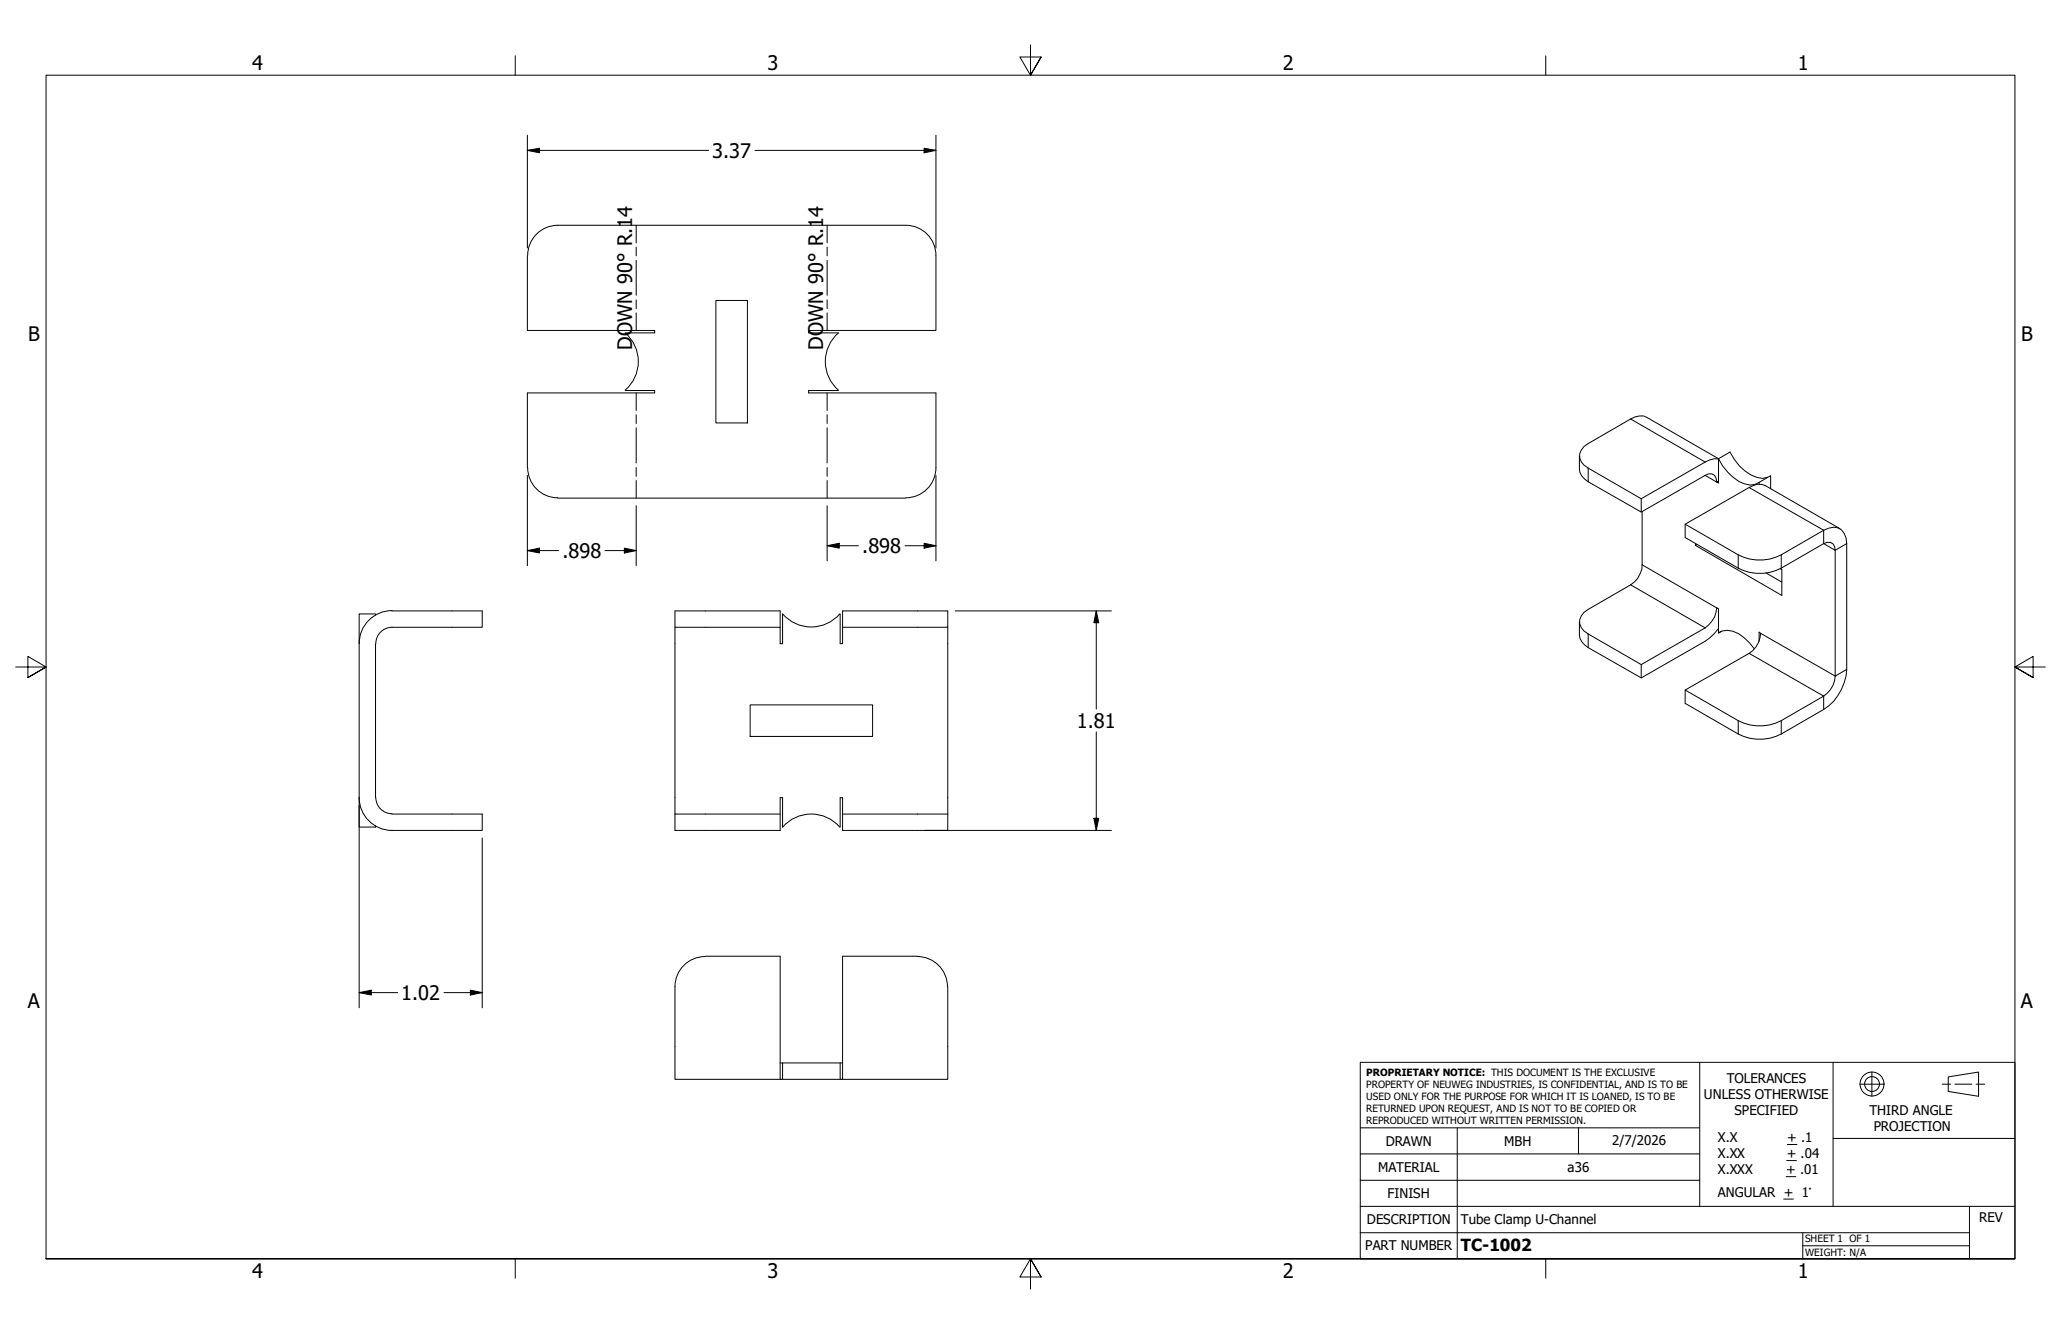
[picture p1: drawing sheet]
<svg xmlns="http://www.w3.org/2000/svg" width="432mm" height="279mm" viewBox="0 0 432 279" stroke-linecap="round" stroke-linejoin="round" font-family="sans-serif">
<!-- layer: Visible (ANSI) -->
<g fill="none" stroke="#000" stroke-width=".21">
<path d="M110.5 53.5v15.7h26.7v.5h-6.2a7.9 7.9 0 0 1 0 12M110.6 53.5a6.3 6.3 0 0 1 6.3-6.3h72.8a6.3 6.3 0 0 1 6.4 6.3M196.1 53.5v15.7h-26.7v.5h6.2M150 62.9h6.6v25.7h-6.6zM175.7 69.7a7.9 7.9 0 0 0 0 12M110.6 97.9a6.3 6.3 0 0 0 6.3 6.4M131 81.8h6.2v.5h-26.7v15.7M175.6 81.8h-6.2v.5h26.7v15.7M196.1 97.9a6.3 6.3 0 0 1-6.3 6.4M330.9 95.5v2.8a3.4 3.4 0 0 0 1.8 2.6l11.2 6.4M360 96.1h-.8l-1.9 .7-13.4 7.7v2.8l13.4-7.7a1.46 1.46 0 0 1 1.7-.2 1.46 1.46 0 0 1 .7 1.6M370.3 99.9l-1 .3a9.1 9.1 0 0 1-6.8-5.5l-2.5 1.4v5.1l-.3-.2 .3-.2"/>
<path d="M116.8 104.3h72.9M344 107.1v11.2a5.2 5.2 0 0 1-2.4 4.2l-8.9 5.1a2.73 2.73 0 0 0-1.8 2.6 2.73 2.73 0 0 0 1.8 2.6l11.2 6.4M353.1 109.8l11.1 6.4a9.8 9.8 0 0 0 9 0l8.9-5.1a2.95 2.95 0 0 1 4.3 .7l.4 .9 .1 1.2v26.3a10.8 10.8 0 0 1-4.8 8.4l-8.9 5.1a9.8 9.8 0 0 1-9 0l-11.1-6.4v-2.8l13.4-7.7a5.2 5.2 0 0 0 2.4-4.1l-.3-.3v1.9M355.2 114.2l18.1 10.5v-5.4l-.3-.2M355.2 113.9v.3l.3-.2M368.6 101a3.7 3.7 0 0 1-4.3-.2 11.8 11.8 0 0 1-4.3-4.7l-14.9-8.7a3.4 3.4 0 0 0-3.5 .4l-8.9 5.1a2.73 2.73 0 0 0-1.8 2.6 2.73 2.73 0 0 0 1.8 2.5l11.2 6.5M368.6 101l2.4-1.4v2.8M368.6 101v.4M385.5 110.7l-15.6-9a3.2 3.2 0 0 0-3.4 .4l-13.4 7.7v2.8l11.1 6.4a9.8 9.8 0 0 0 9 0l8.9-5.1a1.5 1.5 0 0 1 1.7-.2 1.5 1.5 0 0 1 .7 1.6v26.3a5.2 5.2 0 0 1-2.4 4.2l-8.9 5.1a9.8 9.8 0 0 1-9 0l-11.1-6.4M78.7 128.8v-.2h-3.5v44.6h3.5v-.2M78.7 134.8v32.3M82.1 128h18.9v3.4h-18.9a3.4 3.4 0 0 0-3.4 3.4"/>
<path d="M82.1 127.9a6.9 6.9 0 0 0-6.9 6.9M141.4 131.4v42.5h22v-6.8h.6v6.1M164 128.6a7.9 7.9 0 0 0 12 0M164 128.6v6.2h-.6v-6.8h-22v3.4h22M176 128.6v6.2h.5v-6.8h22.1v3.4h-22.1M198.6 131.4v39.1M330.9 130.2v2.8a3.4 3.4 0 0 0 1.8 2.6l11.2 6.4M360 131.6l-.8 1.1-1.9 1.6-13.4 7.7v-2.8l13.4-7.7a5.7 5.7 0 0 0 2.4-4.2l.3 .2v5.1l.6-.4M360 132.6a3.8 3.8 0 0 1 4.2 .1l2.3 1.9 1 1.3M370 120l3.3 1.9M157.2 147.6h25.6v6.6h-25.6zM75.2 167a6.9 6.9 0 0 0 6.9 6.9h18.9v-3.4h-18.9"/>
<path d="M78.7 167a3.4 3.4 0 0 0 3.4 3.4M141.4 170.5h22M176 173.3a7.9 7.9 0 0 0-12 0M176.5 170.5h22.1M198.6 170.5v3.4h-22.1v-6.8h-.5v6.1M141.4 206.6v19.5h22M147.7 200.3a6.3 6.3 0 0 0-6.3 6.4M147.8 200.3h15.6v25.8M192.2 200.3a6.3 6.3 0 0 1 6.3 6.4M192.2 200.3h-15.7v25.8M198.6 206.6v19.5h-22.1M163.4 222.6h.6"/>
<path d="M163.4 226.1h.6M176 222.6v3.5M176.5 222.6h-12.5v3.5h12.5"/>
</g>
<!-- layer: Visible Narrow (ANSI) -->
<g fill="none" stroke="#000" stroke-width=".21">
<path d="M332.7 98v2.9M341.6 87.8l15.7 9M357.3 99.6l2.4 1.4M344 118.3l15.7 9M364.2 116.2v2.8M366.5 102.1l15.6 9v2.8l2.4 1.4 2.4-1.4M373.2 116.2v2.8M332.7 132.8v2.8M341.6 122.5l15.7 9M366.5 136.8l15.6 9v2.8M368.9 132.7l15.6 8.9 2.4-1.4M364.2 150.9v2.8"/>
<path d="M373.2 150.9v2.8"/>
</g>
<!-- layer: Bend Centerline (ANSI) -->
<g fill="none" stroke="#000" stroke-width=".21">
<path d="M133.3 47.2v3.7M133.3 51.8v1.8M133.3 54.5v7.3M173.3 47.2v3.7M173.3 51.8v1.8M173.3 54.5v7.3M133.3 62.8v1.8M133.3 65.5v3.7M173.3 62.8v1.8M173.3 65.5v3.7M133.3 82.3v3.7M133.3 86.9v1.8"/>
<path d="M133.3 89.6v7.4M133.3 97.9v1.9M173.3 82.3v3.7M173.3 86.9v1.8M173.3 89.6v7.4M173.3 97.9v1.9M133.3 100.6v3.7M173.3 100.6v3.7"/>
</g>
<!-- layer: Border (ANSI) -->
<path d="M107.9 11.7v4M215.9 9.4v6.3l-2.2-3.8h4.4l-2.2 3.8 2.2-3.8M323.8 11.7v4M3.3 139.7h6.4l-3.9-2.2v4.4l3.9-2.2-3.9 2.2M428.5 139.7h-6.4l3.9-2.2v4.4l-3.9-2.2 3.9 2.2M9.7 263.7v-248h412.4v248h-412.4h412.4M107.9 263.7v4M218.1 267.5l-2.2-3.8 2.2 3.8h-4.4l2.2-3.8v6.3M323.8 263.7v4" fill="none" stroke="#000" stroke-width=".21"/>
<!-- layer: Title (ANSI) -->
<g fill="none" stroke="#000" stroke-width=".21">
<path d="M285 222.5h137.1v41.2h-137.1zM285 236.2h71.1M305.3 236.2v27.5M330.7 236.2v5.5M356.1 222.5v30.2M374.5 239.7h2M384 222.5v15.9M389.6 227.1h5.1M392.2 224.5v5.1M406.9 227.1h1.8M408.2 225.6l6.3-1.1v5.1l-6.3-1zM409.6 227.1h3.5"/>
<path d="M414 227.1h1.8M422.1 238.4h-38.1v14.3M285 258.2h127.6M285 252.7h137.1M285 247.2h71.1M285 241.7h71.1M373.7 251.1h2M374.2 246.4h2M374.3 243.1h2.1M377.7 258.2v5.5M412.6 252.7v11M377.7 260.9h34.9"/>
<circle cx="392.2" cy="227" r="2.51"/>
<circle cx="392.2" cy="227" r="1.56"/>
</g>
<!-- layer: Dimension (ANSI) -->
<g fill="none" stroke="#000" stroke-width=".21">
<path d="M110.5 31.5l2.5-.4v.9zM110.5 31.5h38M110.5 28.3v23.6M158.2 31.5h37.9M193.6 31.1l2.5 .4-2.5 .5zM196.1 28.3v23.6M110.5 99.6v18.9M196.1 99.6v17.9M110.5 115.3l2.5-.5v1zM110.5 115.3h6.5M126.7 115.3h6.6M130.8 114.8l2.5 .5-2.5 .5z"/>
<path d="M133.3 105.9v12.6M173.3 114.3l2.5-.5v1zM173.3 114.3h6.5M173.3 105.9v11.6M189.6 114.3h6.5M193.6 113.8l2.5 .5-2.5 .5zM200.2 128h32.7M229.7 128l.5 2.4h-1zM229.7 128v20.5M229.7 153.3v20.6M75.2 168.7v42.4M101 175.5v35.6"/>
<path d="M193.8 173.9h39.1M229.2 171.4h1l-.5 2.5zM75.2 207.9l2.6-.5v1zM75.2 207.9h8.1M93 207.9h8M98.6 207.4l2.4 .5-2.4 .5z"/>
</g>
<path d="M110.5 31.5l2.5-.4v.9zM193.6 31.1l2.5 .4-2.5 .5zM110.5 115.3l2.5-.5v1zM130.8 114.8l2.5 .5-2.5 .5zM173.3 114.3l2.5-.5v1zM193.6 113.8l2.5 .5-2.5 .5zM229.7 128l.5 2.4h-1zM229.2 171.4h1l-.5 2.5zM75.2 207.9l2.6-.5v1zM98.6 207.4l2.4 .5-2.4 .5z" fill="#000"/>
<g font-size="4.2">
<text x="52.8" y="14.7">4</text>
<text x="160.8" y="14.7">3</text>
<text x="268.7" y="14.7">2</text>
<text x="376.7" y="14.7">1</text>
<text x="149.2" y="33">3.37</text>
<text x="5.9" y="71.4">B</text>
<text x="423.5" y="71.4">B</text>
<text x="132.5" y="73.2" transform="rotate(-90 132.5 73.2)">DOWN 90° R.14</text>
<text x="172.5" y="73.2" transform="rotate(-90 172.5 73.2)">DOWN 90° R.14</text>
<text x="117.9" y="116.8">.898</text>
<text x="180.7" y="115.8">.898</text>
<text x="225.6" y="152.5">1.81</text>
<text x="84.1" y="209.4">1.02</text>
<text x="5.8" y="211.1">A</text>
<text x="423.4" y="211.1">A</text>
<text x="52.8" y="267.7">4</text>
<text x="160.8" y="267.7">3</text>
<text x="268.7" y="267.7">2</text>
<text x="376.7" y="267.7">1</text>
</g>
<text font-size="3.5" x="306.1" y="262">TC-1002</text>
<g font-size="2.8">
<text x="361.8" y="226.9">TOLERANCES</text>
<text x="357" y="230.3">UNLESS OTHERWISE</text>
<text x="363.4" y="233.6">SPECIFIED</text>
<text x="391.7" y="233.5">THIRD ANGLE</text>
<text x="290.3" y="240">DRAWN</text>
<text x="315.2" y="240">MBH</text>
<text x="337.8" y="239.8">2/7/2026</text>
<text x="359.9" y="239.3">X.X</text>
<text x="374.5" y="239.3">+ .1</text>
<text x="392.6" y="236.8">PROJECTION</text>
<text x="288.7" y="245.5">MATERIAL</text>
<text x="328.4" y="245.5">a36</text>
<text x="359.9" y="242.6">X.XX</text>
<text x="359.9" y="245.9">X.XXX</text>
<text x="374.2" y="245.9">+ .01</text>
<text x="374.3" y="242.6">+ .04</text>
<text x="290.7" y="251">FINISH</text>
<text x="359.9" y="250.7">ANGULAR + 1°</text>
<text x="286.4" y="256.4">DESCRIPTION</text>
<text x="306.1" y="256.3">Tube Clamp U-Channel</text>
<text x="414.7" y="256">REV</text>
<text x="286" y="261.9">PART NUMBER</text>
</g>
<g font-size="2.1">
<text x="286.3" y="225.4">PROPRIETARY NOTICE: THIS DOCUMENT IS THE EXCLUSIVE</text>
<text x="286.3" y="227.8">PROPERTY OF NEUWEG INDUSTRIES, IS CONFIDENTIAL, AND IS TO BE</text>
<text x="286.3" y="230.4">USED ONLY FOR THE PURPOSE FOR WHICH IT IS LOANED, IS TO BE</text>
<text x="286.3" y="232.9">RETURNED UPON REQUEST, AND IS NOT TO BE COPIED OR</text>
<text x="286.3" y="235.4">REPRODUCED WITHOUT WRITTEN PERMISSION.</text>
<text x="378.2" y="260.2">SHEET 1 OF 1</text>
<text x="378.2" y="263">WEIGHT: N/A</text>
</g>
</svg>
